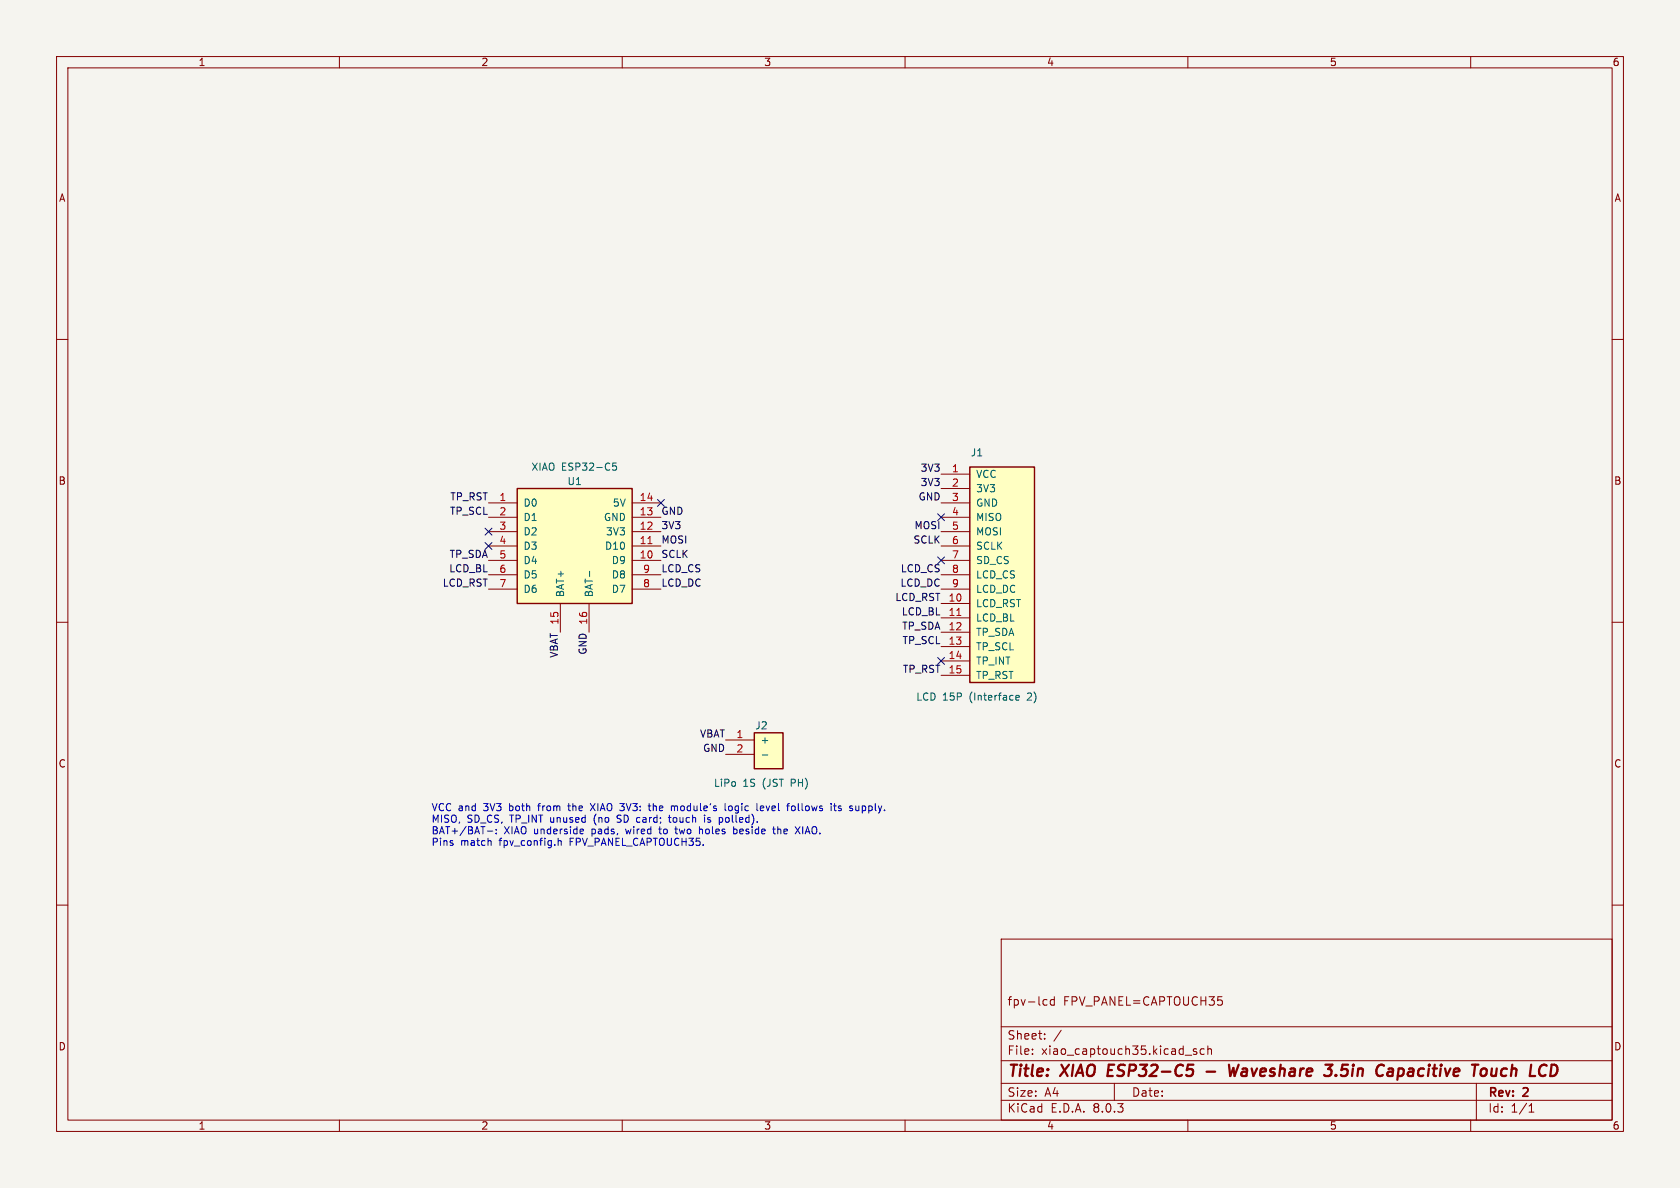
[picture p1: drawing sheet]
<svg xmlns="http://www.w3.org/2000/svg" width="297mm" height="210mm" viewBox="0 0 297 210" stroke-linecap="round" stroke-linejoin="round" font-family="sans-serif">
<path d="M0 0h297v210h-297z" fill="#f5f4ef" stroke="#f5f4ef" stroke-width=".18"/>
<g fill="none" stroke="#840000" stroke-width=".18">
<path d="M10 10h277v190h-277zM12 12h273v186h-273zM60 10v2M110 10v2M160 10v2M210 10v2M260 10v2M10 60h2M285 60h2M10 110h2M285 110h2M10 160h2"/>
<path d="M285 160h2M177 166h108v32h-108zM184.7 176.7l.4 .1M185.1 177.6l-.4 .1M186.4 176.8l-.4-.1-.3 .3v.4l.1 .2h.6M186.4 176.2v1.5M215.3 176.2h.7M215.8 176.8l.3 .3v.3l-.3 .3M60 198v2M110 198v2M160 198v2M177 194.5h108"/>
<path d="M177 191.5h108M177 187.5h108M177 181.5h108M182.5 186.3v.1M182.5 185.5v.1M184.7 183.6v.1M184.7 182.8v.1M187.6 182.1l-1.3 2M197 191.5v3M209.5 186.5h1.2M210 198v2M211.5 185.5l-.3-.1-.2 .2v.2l.5 .2v.3h-.5"/>
<path d="M212.9 185.5l-.4-.1-.3 .3v.4l.1 .2h.6M213.5 185.5l.2-.1 .4 .1 .1 .9M213.5 184.9v1.5M260 198v2M261 191.5v6.5M270.3 196.6h.9M270.3 195.5l.4-.4v1.5"/>
</g>
<g fill="none" stroke="#840000" stroke-width=".4">
<path d="M196 188.2l-.2 2h.9M210 188.2h1M210.9 189.2v.6M213.3 189.4h1.5M217.3 188.2l.2 2 .6-1.4 .2 1.4 .7-2M234.3 188.2h1.3l-.8 .8M236.2 190l.1 .1-.1 .1M236.2 190l-.1 .1 .1 .1M236.2 190v.2M245.5 189l.2-.1 .5 .1v1.2M246.3 189.4h-.7a.4 .4 0 0 0-.3 .4 .4 .4 0 0 0 .2 .4l.7-.1M262.2 188.9l.5 .1 .1 .3v.5l-.5 .4"/>
<path d="M263.8 188.9l-.1 1.2a.57 .57 0 0 0 .8-.1M264.6 188.9l-.2 1.3M274.3 188.2h.5a1.08 1.08 0 0 1 .5 1.1 1.08 1.08 0 0 1-.8 .9h-.4"/>
</g>
<path d="M91.4 86.4h20.4v20.3h-20.4z" fill="#ffffc2"/>
<path d="M91.4 86.4h20.4v20.3h-20.4z" fill="none" stroke="#840000" stroke-width=".25"/>
<g fill="none" stroke="#840000" stroke-width=".18">
<path d="M86.4 88.9h5M86.4 99.1h5M86.4 96.5h5M86.4 94h5M86.4 91.4h5M111.8 88.9h5M111.8 99.1h5M111.8 96.5h5M111.8 94h5M111.8 91.4h5M86.4 101.6h5M86.4 104.1h5"/>
<path d="M99.1 106.7v5.1M104.1 106.7v5.1M111.8 101.6h5M111.8 104.1h5"/>
</g>
<path d="M114.5 96.1h.8" fill="none" stroke="#a90000" stroke-width=".18"/>
<path d="M108.9 81.9h-.6v.6l.2-.2 .4 .1 .1 .2-.1 .4-.1 .1-.5-.1M104.2 101v.9" fill="none" stroke="#006464" stroke-width=".18"/>
<path d="M171.4 82.6h11.5v38.1h-11.5z" fill="#ffffc2"/>
<path d="M171.4 82.6h11.5v38.1h-11.5z" fill="none" stroke="#840000" stroke-width=".25"/>
<g fill="none" stroke="#840000" stroke-width=".18">
<path d="M166.4 83.8h5M166.4 86.4h5M166.4 88.9h5M166.4 91.4h5M166.4 94h5M166.4 96.5h5M166.4 99.1h5M166.4 106.7h5M166.4 109.2h5M166.4 111.8h5M166.4 114.3h5M166.4 116.8h5"/>
<path d="M166.4 119.4h5M166.4 101.6h5M166.4 104.1h5"/>
</g>
<path d="M169.2 108.8h.7" fill="none" stroke="#a90000" stroke-width=".18"/>
<path d="M179.6 123.3l.6-.1-.1-.2-.3-.1-.2 .2v.6h.5" fill="none" stroke="#006464" stroke-width=".18"/>
<path d="M133.3 129.5h5.1v6.4h-5.1z" fill="#ffffc2"/>
<path d="M133.3 129.5h5.1v6.4h-5.1z" fill="none" stroke="#840000" stroke-width=".25"/>
<path d="M128.3 130.8h5M128.3 133.4h5" fill="none" stroke="#840000" stroke-width=".18"/>
<path d="M134.8 133.4h.9" fill="none" stroke="#006464" stroke-width=".18"/>
<g fill="none" stroke="#0000c2" stroke-width=".18">
<path d="M86.2 146.9h.9M86.6 148.6l.2 .2v.6M87.7 147.3v.1M87.7 146.6v.1M98.7 148.2v1.2M98.7 148.7l.2-.1 .3 .1v.7M100.4 142.5h.5M100.6 142v1.3M102.7 146.6h.4l.1 .3-.7 .1M103.1 147.3l-.4 .1M104.4 142l.8 1.3M105.2 142l-.8 1.3"/>
<path d="M109.1 145.3l.2 .1M109.3 144.1l-.2 .2 .2 .4M114.6 142.5h.5M114.8 143.1l.3 .2M116.5 146.6h.4M116.6 146.1l.1 1.2M118.1 144.5h.5M118.3 144.1v1.1l.3 .2M118.9 142.5l.3 .1M119.2 142.6v.7M119.3 146.6h.5M119.5 146.1v1.1l.3 .2"/>
<path d="M119.7 142.5h-.3l-.2 .1M123.7 146.7l.3-.1 .2 .1M123.7 146.1v1.3M124.6 144.1v.1M124.6 144.5v.9M125.1 145.3l.4 .1M125.3 144.5l-.2 .2 .2 .2M127.5 144.5l.3 .3v.3l-.3 .3M128.2 142v1.1l.2 .2M129.3 142.5h-.3l-.2 .2 .1 .6h.4M129.7 146.6h.4l.2 .2-.1 .5h-.5M129.7 146.1v1.3"/>
<path d="M134.4 142.9l.6-.1v-.3h-.4l-.2 .1 .1 .7h.5M136.6 146.6h.5M136.8 146.1v1.1l.3 .2M137.5 146.1v1.3M137.7 146.6l-.2 .1M140 142.6l.2-.1 .3 .1 .1 .5-.1 .2h-.3l-.2-.1zM140.6 146.1l.8 1.3M141.4 146.1l-.8 1.3M147.4 142.5h.4M147.5 142v1.1l.3 .2M148.2 143.3h.5M148.7 142.5h-.3l-.2 .1 .1 .2 .4 .1"/>
<path d="M151.8 143.2l-.3 .1M151.8 142.5v.8"/>
</g>
<path d="M85.8 93.4l1.2 1.2M85.8 95.9l1.2 1.2M87 93.4l-1.2 1.2M87 95.9l-1.2 1.2M116.2 88.3l1.2 1.2M117.4 88.3l-1.2 1.2M165.8 98.5l1.2 1.2M165.8 90.8l1.2 1.2M167 98.5l-1.2 1.2M167 90.8l-1.2 1.2M165.8 116.2l1.2 1.2M167 116.2l-1.2 1.2" fill="none" stroke="#000084" stroke-width=".18"/>
<g font-size="2.8" fill="#840000">
<text x="178" y="190.9">Title:</text>
<text x="187.7" y="190.9">XIAO</text>
<text x="196.6" y="190.9">ESP32-C5</text>
<text x="219.7" y="190.9">Waveshare</text>
<text x="237.5" y="190.9">3.5in</text>
<text x="247.4" y="190.9">Capacitive</text>
<text x="265.1" y="190.9">Touch</text>
</g>
<g font-size="2.1" fill="#840000">
<text x="178" y="178">fpv-lcd</text>
<text x="187.9" y="178">FPV_PANEL=CAPTOUCH35</text>
<text x="178" y="184">Sheet:</text>
<text x="178" y="186.7">File:</text>
<text x="184.1" y="186.7">xiao_captouch35.kicad_sch</text>
<text x="178" y="196.9">KiCad</text>
<text x="178" y="194.1">Size:</text>
<text x="184.7" y="194.1">A4</text>
<text x="185.7" y="196.9">E.D.A.</text>
<text x="193.3" y="196.9">8.0.3</text>
<text x="200" y="194.1">Date:</text>
<text x="263" y="194.3">Rev:</text>
<text x="263" y="196.9">Id:</text>
<text x="267.1" y="196.9">1/1</text>
<text x="269.4" y="194.3">2</text>
</g>
<g font-size="1.8" fill="#840000">
<text x="35" y="11.9">1</text>
<text x="85" y="11.9">2</text>
<text x="135" y="11.9">3</text>
<text x="185" y="11.9">4</text>
<text x="235" y="11.9">5</text>
<text x="285" y="11.9">6</text>
<text x="10.3" y="35.9">A</text>
<text x="285.3" y="35.9">A</text>
<text x="10.3" y="85.9">B</text>
<text x="285.3" y="85.9">B</text>
<text x="10.3" y="135.9">C</text>
<text x="285.3" y="135.9">C</text>
<text x="10.3" y="185.9">D</text>
<text x="285.3" y="185.9">D</text>
<text x="35" y="199.9">1</text>
<text x="85" y="199.9">2</text>
<text x="135" y="199.9">3</text>
<text x="185" y="199.9">4</text>
<text x="235" y="199.9">5</text>
<text x="285" y="199.9">6</text>
</g>
<g font-size="1.8" fill="#006464">
<text x="93.8" y="83.4">XIAO ESP32-C5</text>
<text x="171.5" y="80.9">J1</text>
<text x="92.5" y="89.8">D0</text>
<text x="100.2" y="86">U1</text>
<text x="108.2" y="89.8">5V</text>
<text x="172.5" y="84.7">VCC</text>
<text x="172.5" y="87.2">3V3</text>
<text x="172.5" y="89.8">GND</text>
<text x="92.5" y="92.3">D1</text>
<text x="92.5" y="94.8">D2</text>
<text x="106.7" y="92.3">GND</text>
<text x="107" y="94.8">3V3</text>
<text x="172.5" y="92.3">MISO</text>
<text x="172.5" y="94.8">MOSI</text>
<text x="92.5" y="97.4">D3</text>
<text x="92.5" y="99.9">D4</text>
<text x="106.9" y="97.4">D10</text>
<text x="108.1" y="99.9">D9</text>
<text x="172.5" y="97.4">SCLK</text>
<text x="172.5" y="99.9">SD_CS</text>
<text x="92.5" y="102.5">D5</text>
<text x="92.5" y="105">D6</text>
<text x="99.9" y="105.7" transform="rotate(-90 99.9 105.7)">BAT+</text>
<text x="105" y="105.7" transform="rotate(-90 105 105.7)">BAT-</text>
<text x="108.1" y="105">D7</text>
<text x="108.1" y="102.5">D8</text>
<text x="172.5" y="107.5">LCD_RST</text>
<text x="172.5" y="102.5">LCD_CS</text>
<text x="172.5" y="105">LCD_DC</text>
<text x="172.5" y="110.1">LCD_BL</text>
<text x="172.5" y="112.6">TP_SDA</text>
<text x="172.5" y="115.2">TP_SCL</text>
<text x="172.5" y="117.7">TP_INT</text>
<text x="161.9" y="124.1">LCD 15P</text>
<text x="171.5" y="124.1">(Interface</text>
<text x="172.5" y="120.2">TP_RST</text>
<text x="181.9" y="124.1">2)</text>
<text x="133.4" y="129.1">J2</text>
<text x="134.4" y="131.7">+</text>
<text x="126.1" y="139.3">LiPo</text>
<text x="131.3" y="139.3">1S</text>
<text x="134.9" y="139.3">(JST</text>
<text x="140.1" y="139.3">PH)</text>
</g>
<g font-size="1.8" fill="#0f0f0f">
<text x="162.7" y="83.5">3V3</text>
<text x="79.5" y="88.6">TP_RST</text>
<text x="162.3" y="88.6">GND</text>
<text x="162.7" y="86">3V3</text>
<text x="79.4" y="91.1">TP_SCL</text>
<text x="116.8" y="91.1">GND</text>
<text x="116.8" y="93.6">3V3</text>
<text x="161.6" y="93.6">MOSI</text>
<text x="79.3" y="101.3">LCD_BL</text>
<text x="79.4" y="98.7">TP_SDA</text>
<text x="116.8" y="96.2">MOSI</text>
<text x="116.8" y="98.7">SCLK</text>
<text x="116.8" y="101.3">LCD_CS</text>
<text x="159.2" y="101.3">LCD_CS</text>
<text x="161.4" y="96.2">SCLK</text>
<text x="78.2" y="103.8">LCD_RST</text>
<text x="116.8" y="103.8">LCD_DC</text>
<text x="158.2" y="106.3">LCD_RST</text>
<text x="159.1" y="103.8">LCD_DC</text>
<text x="159.3" y="108.9">LCD_BL</text>
<text x="159.4" y="111.4">TP_SDA</text>
<text x="159.5" y="114">TP_SCL</text>
<text x="98.7" y="116.4" transform="rotate(-90 98.7 116.4)">VBAT 15</text>
<text x="103.8" y="115.8" transform="rotate(-90 103.8 115.8)">GND</text>
<text x="159.5" y="119">TP_RST</text>
<text x="123.7" y="130.5">VBAT</text>
<text x="124.2" y="133">GND</text>
</g>
<g font-size="1.8" fill="#a90000">
<text x="168.2" y="83.6">1</text>
<text x="88.2" y="88.6">1</text>
<text x="113" y="88.6">14</text>
<text x="168.2" y="86.1">2</text>
<text x="168.2" y="88.6">3</text>
<text x="88.2" y="91.2">2</text>
<text x="88.2" y="93.7">3</text>
<text x="113" y="93.7">12</text>
<text x="113" y="91.2">13</text>
<text x="168.2" y="91.2">4</text>
<text x="168.2" y="93.7">5</text>
<text x="88.2" y="96.3">4</text>
<text x="88.2" y="98.8">5</text>
<text x="88.2" y="101.3">6</text>
<text x="113" y="98.8">10</text>
<text x="113" y="96.3">11</text>
<text x="113.6" y="101.3">9</text>
<text x="168.2" y="96.3">6</text>
<text x="168.2" y="98.8">7</text>
<text x="168.2" y="101.3">8</text>
<text x="88.2" y="103.9">7</text>
<text x="113.6" y="103.9">8</text>
<text x="167.6" y="106.4">10</text>
<text x="168.2" y="103.9">9</text>
<text x="103.9" y="110.5" transform="rotate(-90 103.9 110.5)">16</text>
<text x="167.6" y="109">11</text>
<text x="167.6" y="111.5">12</text>
<text x="167.6" y="114">13</text>
<text x="167.6" y="116.6">14</text>
<text x="167.6" y="119.1">15</text>
<text x="130.1" y="130.6">1</text>
<text x="130.1" y="133.1">2</text>
</g>
<g font-size="1.8" fill="#0000c2">
<text x="76.2" y="143.5">VCC and</text>
<text x="85.6" y="143.5">3V3</text>
<text x="90.3" y="143.5">both</text>
<text x="95.6" y="143.5">from</text>
<text x="101.2" y="143.5">the</text>
<text x="105.3" y="143.5">XIAO 3V3:</text>
<text x="116" y="143.5">the</text>
<text x="120.1" y="143.5">module's</text>
<text x="129.8" y="143.5">logic</text>
<text x="135.6" y="143.5">level</text>
<text x="141.3" y="143.5">follows</text>
<text x="149.2" y="143.5">its</text>
<text x="152.7" y="143.5">supply.</text>
<text x="76.2" y="145.5">MISO,</text>
<text x="76.2" y="147.6">BAT+/BAT-:</text>
<text x="76.2" y="149.6">Pins</text>
<text x="81.4" y="149.6">match</text>
<text x="82.6" y="145.5">SD_CS,</text>
<text x="88.4" y="149.6">fpv_config.h</text>
<text x="89.1" y="147.6">XIAO underside</text>
<text x="90.3" y="145.5">TP_INT unused</text>
<text x="101" y="149.6">FPV_PANEL_CAPTOUCH35.</text>
<text x="104.9" y="147.6">pads,</text>
<text x="105.4" y="145.5">(no</text>
<text x="109.8" y="145.5">SD card;</text>
<text x="111.1" y="147.6">wired</text>
<text x="117.3" y="147.6">to</text>
<text x="119.4" y="145.5">touch</text>
<text x="120.3" y="147.6">two</text>
<text x="124.7" y="147.6">holes</text>
<text x="125.8" y="145.5">is</text>
<text x="128.6" y="145.5">polled).</text>
<text x="130.9" y="147.6">beside</text>
<text x="138.2" y="147.6">the</text>
<text x="142.3" y="147.6">XIAO.</text>
</g>
</svg>
